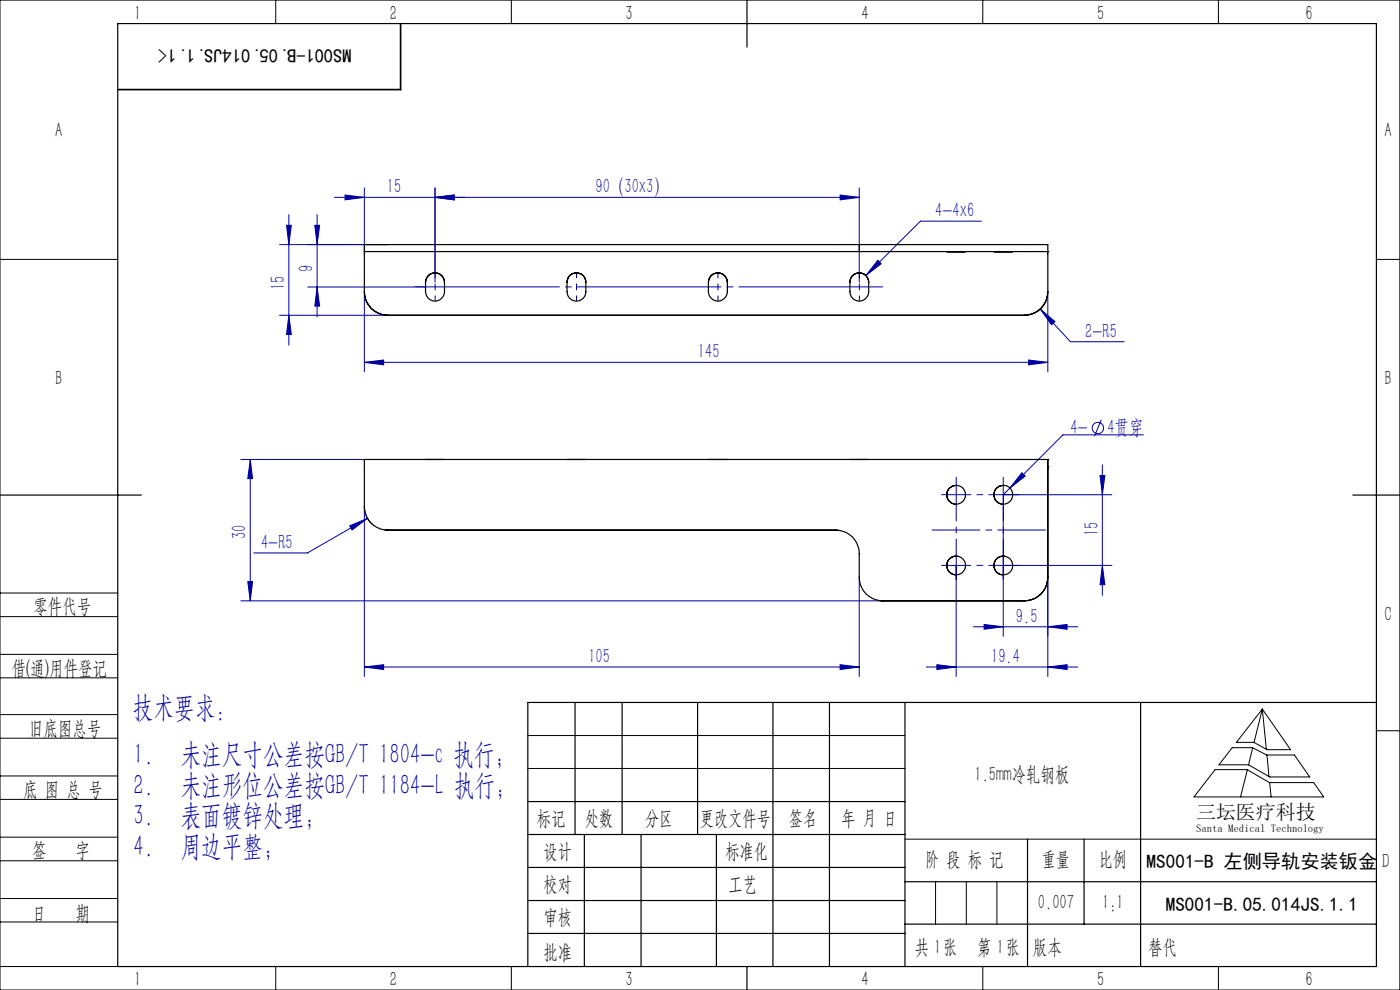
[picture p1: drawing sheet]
<svg xmlns="http://www.w3.org/2000/svg" width="297mm" height="210mm" viewBox="0 0 297 210" stroke-linecap="round" stroke-linejoin="round" font-family="sans-serif">
<g fill="none" stroke="#0000a0" stroke-width=".21">
<path d="M77.3 39.9v13.5M92.3 39.9v20M182.3 39.9v20M59.3 51.9h23M60.8 47.8h1l-.5 4.1zM61.3 45.5v27.7M66.8 47.8h1l-.5 4.1zM67.3 45.5v21.7M73.2 41.4l4.1 .5-4.1 .5zM92.3 41.9l4.1-.5v1zM178.2 41.4l4.1 .5-4.1 .5zM182.3 41.9h-111.4"/>
<path d="M186.2 55.2l.7 .7-3.2 2.5zM208.2 46.9h-12.9l-11.6 11.5M59.3 66.9h23M61.3 66.9l.5 4h-1zM65.3 60.9h22.5M67.3 60.9l.5 4h-1zM77.3 76.9l4.1-.5v1zM77.3 61.9v17M77.3 76.9h145M218.2 76.4l4.1 .5-4.1 .5zM220.7 65.5l3.1 2.7-.7 .7zM220.7 65.5l6.4 7h11.4"/>
<path d="M222.3 61.9v17M51.1 97.5h26.2M53.1 97.5l.5 4h-1zM53.1 97.5v30M233.6 89.1l-1.4 3.4M233.9 98.6v27.7M242.6 92.2h-17.1l-12.7 12.7h23.1M74.2 111.5l3.8-1.5-3.3 2.4zM78 110l-12.8 7.3h-11.4M79.2 111.4a4.9 4.9 0 0 1-1.9-4v36.1M199.7 119.9h3.1v23.6M212.8 101.2v33.8"/>
<path d="M212.8 119.9h23.1M216.8 100.3l.7 .7-3.3 2.5zM233.4 100.9h1l-.5 4zM233.9 119.9l.5 4.1h-1zM51.1 127.5h136.2M52.6 123.4h1l-.5 4.1zM182.3 122.4v21.1M206.5 133h22.1M208.8 132.5l4 .5-4 .5zM222.3 133l4.1-.5v1zM222.3 122.4v21.1M77.3 141.5l4.1-.5v1z"/>
<path d="M77.3 141.5h105M178.2 141l4.1 .5-4.1 .5zM196.5 141.5h32.1M198.8 141l4 .5-4 .5zM222.3 141.5l4.1-.5v1z"/>
<circle cx="232.9" cy="90.8" r="1.21"/>
</g>
<path d="M197.7 112.4h24.1" fill="none" stroke="#0000a0" stroke-width=".21" stroke-dasharray="30.5 1.3 1.3 1.3" stroke-dashoffset="20.3"/>
<path d="M92.3 63.9v-6M122.3 63.9v-6M152.3 63.9v-6M182.3 63.9v-6" fill="none" stroke="#0000a0" stroke-width=".21" stroke-dasharray="30.5 1.3 1.3 1.3" stroke-dashoffset="29.4"/>
<g fill="none" stroke="#000" stroke-width=".21">
<path d="M0 0h297v210h-297zM58.5 0v5M108.5 0v5M208.5 0v5M258.5 0v5M0 55h25M292 55h5M0 138.8h25M0 125.8h25M0 130.8h25M0 143.8h25M0 156.6h25"/>
<path d="M0 151.6h25M112 156h80M261.4 158.6h4.3l3 1.6h5.9l3.2 4.6h-8.4l-4.5-2.6h-6.3zM265.7 158.6l-.8 3.6M267.8 150.4l6 8.6h-5l-2.8-1.5h-3.7zM267.8 150.4l-1.8 7.1M267.8 150.4l.8 8.5M292 155h5M0 169.6h25M0 164.6h25M0 177.6h25M112 163h80"/>
<path d="M192 178h100M257.8 163.3h6.8l4.7 2.7h9.4l2.1 3h-27.5zM264.6 163.3l-1.4 5.7M268.8 160.2l.4 4.5M269.3 166l.4 3M0 182.6h25M0 190.6h25M0 195.6h25M198.5 187v9M205 187v9M211.5 187v9M0 205h25"/>
<path d="M58.5 205v5M108.5 205v5M208.5 205v5M258.5 205v5"/>
</g>
<g fill="none" stroke="#000" stroke-width=".25">
<path d="M25 5h267v200h-267zM158.5 0v10M0 105h30M287 105h10M122 149v28M132 149v28M148 149v28M164 149v56M176 149v56M192 149v56M242 149v56M292 149h-180v56"/>
<path d="M112 170h80M112 177h80M124 177v28M136 177v28M152 177v28M218 178v27M230 178v18M112 184h80M112 191h80M112 198h80M192 187h100M192 196h100"/>
<path d="M158.5 205v5"/>
</g>
<path d="M85 5v14h-60" fill="none" stroke="#000" stroke-width=".35"/>
<path d="M202.9 104.9h10M202.9 119.9h10" fill="none" stroke="#0000a0" stroke-width=".21" stroke-dasharray="30.5 1.3 1.3 1.3" stroke-dashoffset="27.4"/>
<path d="M202.9 119.9v-15M212.9 104.9v15" fill="none" stroke="#0000a0" stroke-width=".21" stroke-dasharray="30.5 1.3 1.3 1.3" stroke-dashoffset="24.9"/>
<path d="M90.3 60.9h-2.5M202.9 104.9v-3.7M202.9 104.9h-3.2" fill="none" stroke="#0000a0" stroke-width=".21" stroke-dasharray="30.5 1.3 1.3 1.3"/>
<path d="M87.8 60.9h99.8" fill="none" stroke="#0000a0" stroke-width=".21" stroke-dasharray="30.5 1.3 1.3 1.3" stroke-dashoffset="-.4"/>
<g fill="#0000a0">
<path d="M220.7 65.5l3.1 2.7-.7 .7z"/>
<path d="M198.8 141l4 .5-4 .5zM222.3 141.5l4.1-.5v1z"/>
<path d="M66.8 47.8h1l-.5 4.1zM67.3 60.9l.5 4h-1z"/>
<path d="M186.2 55.2l-2.5 3.2 3.2-2.5zM216.8 100.3l-2.6 3.2 3.3-2.5zM74.2 111.5l.5 .9 3.3-2.4z"/>
<path d="M92.3 41.9l4.1-.5v1zM178.2 41.4l4.1 .5-4.1 .5z"/>
<path d="M77.3 141.5l4.1-.5v1zM178.2 141l4.1 .5-4.1 .5z"/>
<path d="M77.3 76.9l4.1-.5v1zM218.2 76.4l4.1 .5-4.1 .5z"/>
<path d="M73.2 41.4l4.1 .5-4.1 .5zM92.3 41.9l4.1-.5v1z"/>
<path d="M53.1 97.5l.5 4h-1zM52.6 123.4h1l-.5 4.1z"/>
<path d="M233.4 100.9h1l-.5 4zM233.9 119.9l.5 4.1h-1z"/>
<path d="M60.8 47.8h1l-.5 4.1zM61.3 66.9l.5 4h-1z"/>
<path d="M208.8 132.5l4 .5-4 .5zM222.3 133l4.1-.5v1z"/>
</g>
<g fill="none" stroke="#000" stroke-width=".25">
<path d="M77.3 53.4h105M77.3 53.4v8.5a5 5 0 0 0 5 5h135a5 5 0 0 0 5-5v-8.5M77.3 53.4h.1M90.9 58.4a2.02 2.02 0 0 1 2.1-.4 2.02 2.02 0 0 1 1.3 1.9 3.5 3.5 0 0 1-.6 3.4 2 2 0 0 1-2.2 .4 2 2 0 0 1-1.2-1.8 3.7 3.7 0 0 1 .6-3.5zM120.9 58.4a2.02 2.02 0 0 1 2.1-.4 2.02 2.02 0 0 1 1.3 1.9 3.7 3.7 0 0 1-.6 3.4 2 2 0 0 1-2.2 .4 2 2 0 0 1-1.2-1.8 3.9 3.9 0 0 1 .6-3.5zM150.9 58.4a2.02 2.02 0 0 1 2.2-.4 2.02 2.02 0 0 1 1.2 1.9 3.5 3.5 0 0 1-.6 3.4 2 2 0 0 1-2.2 .4 2 2 0 0 1-1.2-1.8 3.7 3.7 0 0 1 .6-3.5zM180.9 58.4a2.02 2.02 0 0 1 2.1-.4 2.02 2.02 0 0 1 1.3 1.9 3.5 3.5 0 0 1-.6 3.4 1.98 1.98 0 0 1-2.2 .4 1.98 1.98 0 0 1-1.2-1.8 3.9 3.9 0 0 1 .6-3.5zM182.3 53.4h40M182.3 51.9h40v1.5M182.3 51.9h-105v1.5M182.3 53.4h.1M182.3 51.9v1.5"/>
<path d="M200.9 53.4h3.9zM210.9 53.4h3.9zM222.3 53.4h.1M90.3 97.5h4M120.3 97.5h4M150.3 97.5h4M180.3 97.5h4M222.3 97.5h-145v9.9a5 5 0 0 0 5 5.1M222.3 99.4v23a4.9 4.9 0 0 1-5 5.1h-30M222.3 97.5v1.9M222.3 98.9v.5M222.3 97.5v1.4"/>
<path d="M222.3 97.5h.1M222.3 98.9h.1M81.7 112.4l.6 .1M81.7 112.4h.1M82.3 112.5h95M177.3 112.5a4.9 4.9 0 0 1 5 5v4.9a5 5 0 0 0 5 5.1M177.3 112.5h.6M203.1 118a2.01 2.01 0 0 0-2.2 1.7 2.01 2.01 0 0 0 1.7 2.2M203.1 103a2.01 2.01 0 0 0-2.2 1.7 2.01 2.01 0 0 0 1.7 2.3M213.1 118a2.01 2.01 0 0 0-2.2 1.7 2.01 2.01 0 0 0 1.7 2.2M213.1 103a2.01 2.01 0 0 0-2.2 1.7 2.01 2.01 0 0 0 1.7 2.3M186.7 127.4l.6 .1"/>
<path d="M186.7 127.4h.1"/>
<circle cx="202.8" cy="105" r="1.99"/>
<circle cx="202.8" cy="120" r="1.99"/>
<circle cx="212.8" cy="120" r="2"/>
<circle cx="212.8" cy="105" r="2"/>
</g>
<g font-size="6.3" fill="#0000a0">
<text x="28.2" y="152.1">技术要求：</text>
<text x="28.3" y="162.1">1.</text>
<text x="38.3" y="162.1">未注尺寸公差按GB/T 1804-c 执行；</text>
<text x="28.3" y="168.6">2.</text>
<text x="38.3" y="168.6">未注形位公差按GB/T 1184-L 执行；</text>
<text x="28.3" y="175.1">3.</text>
<text x="38.3" y="175.1">表面镀锌处理；</text>
<text x="28.3" y="181.6">4.</text>
<text x="38.3" y="181.6">周边平整；</text>
</g>
<g font-size="4.4">
<text x="28.5" y="4.1">1</text>
<text x="82.7" y="4.1">2</text>
<text x="132.7" y="4.1">3</text>
<text x="182.7" y="4.1">4</text>
<text x="232.7" y="4.1">5</text>
<text x="277" y="4.1">6</text>
<text x="11.7" y="29.1">A</text>
<text x="293.7" y="29.1">A</text>
<text x="11.7" y="81.6">B</text>
<text x="293.7" y="81.6">B</text>
<text x="7.1" y="130.1">零件代号</text>
<text x="293.7" y="131.6">C</text>
<text x="2.5" y="143.2">借(通)用件登记</text>
<text x="6.2" y="155.8">旧底图总号</text>
<text x="206.7" y="165.6">1.5mm冷轧钢板</text>
<text x="4.9" y="168.9">底 图 总 号</text>
<text x="113.9" y="174.9">标记</text>
<text x="124.1" y="174.9">处数</text>
<text x="136.9" y="174.9">分区</text>
<text x="148.5" y="174.9">更改文件号</text>
<text x="167.4" y="174.9">签名</text>
<text x="178.5" y="174.9">年 月 日</text>
<text x="6.8" y="181.9">签</text>
<text x="16" y="181.9">字</text>
<text x="115.3" y="181.9">设计</text>
<text x="153.9" y="181.9">标准化</text>
<text x="196.3" y="183.7">阶 段 标 记</text>
<text x="221" y="183.7">重量</text>
<text x="233.1" y="183.7">比例</text>
<text x="293.2" y="184.1">D</text>
<text x="115.3" y="189">校对</text>
<text x="154.6" y="189">工艺</text>
<text x="6.8" y="195.2">日</text>
<text x="16" y="195.2">期</text>
<text x="115.4" y="196">审核</text>
<text x="220.2" y="192.7">0.007</text>
<text x="233.8" y="192.7">1:1</text>
<text x="115.3" y="203.4">批准</text>
<text x="194" y="202.4">共 张</text>
<text x="198.1" y="202.4">1</text>
<text x="207.3" y="202.4">第 张</text>
<text x="211.5" y="202.4">1</text>
<text x="219.1" y="202.4">版本</text>
<text x="28.5" y="209.1">1</text>
<text x="82.7" y="209.1">2</text>
<text x="132.7" y="209.1">3</text>
<text x="182.7" y="209.1">4</text>
<text x="232.7" y="209.1">5</text>
<text x="277" y="209.1">6</text>
</g>
<g font-size="4.4" fill="#0000a0">
<text x="82.1" y="41">15</text>
<text x="126.4" y="41">90（30x3）</text>
<text x="198.4" y="46">4-4x6</text>
<text x="66.4" y="57.7" transform="rotate(-90 66.4 57.7)">9</text>
<text x="60.4" y="61.6" transform="rotate(-90 60.4 61.6)">15</text>
<text x="230.2" y="71.6">2-R5</text>
<text x="148.1" y="76">145</text>
<text x="227.1" y="92.1">4-</text>
<text x="234.9" y="92.1">4贯穿</text>
<text x="233" y="113.8" transform="rotate(-90 233 113.8)">15</text>
<text x="52.2" y="114.3" transform="rotate(-90 52.2 114.3)">30</text>
<text x="55.4" y="116.4">4-R5</text>
<text x="215.5" y="132.1">9.5</text>
<text x="124.8" y="140.6">105</text>
<text x="210.3" y="140.6">19.4</text>
</g>
<text font-size="4.4" fill="#010000" x="243.6" y="202.4">替代</text>
<text font-size="4.2" x="253.7" y="173.7">三坛医疗科技</text>
<g font-size="4.1">
<text x="74.6" y="10.4" transform="rotate(-180 74.6 10.4)">MS001-B.05.014JS.1.1&lt;</text>
<text x="243.2" y="184">MS001-B 左侧导轨安装钣金</text>
<text x="247.3" y="193.1">MS001-B.05.014JS.1.1</text>
</g>
<text font-size="2.3" x="253.7" y="176.6">Santa Medical Technology</text>
</svg>
